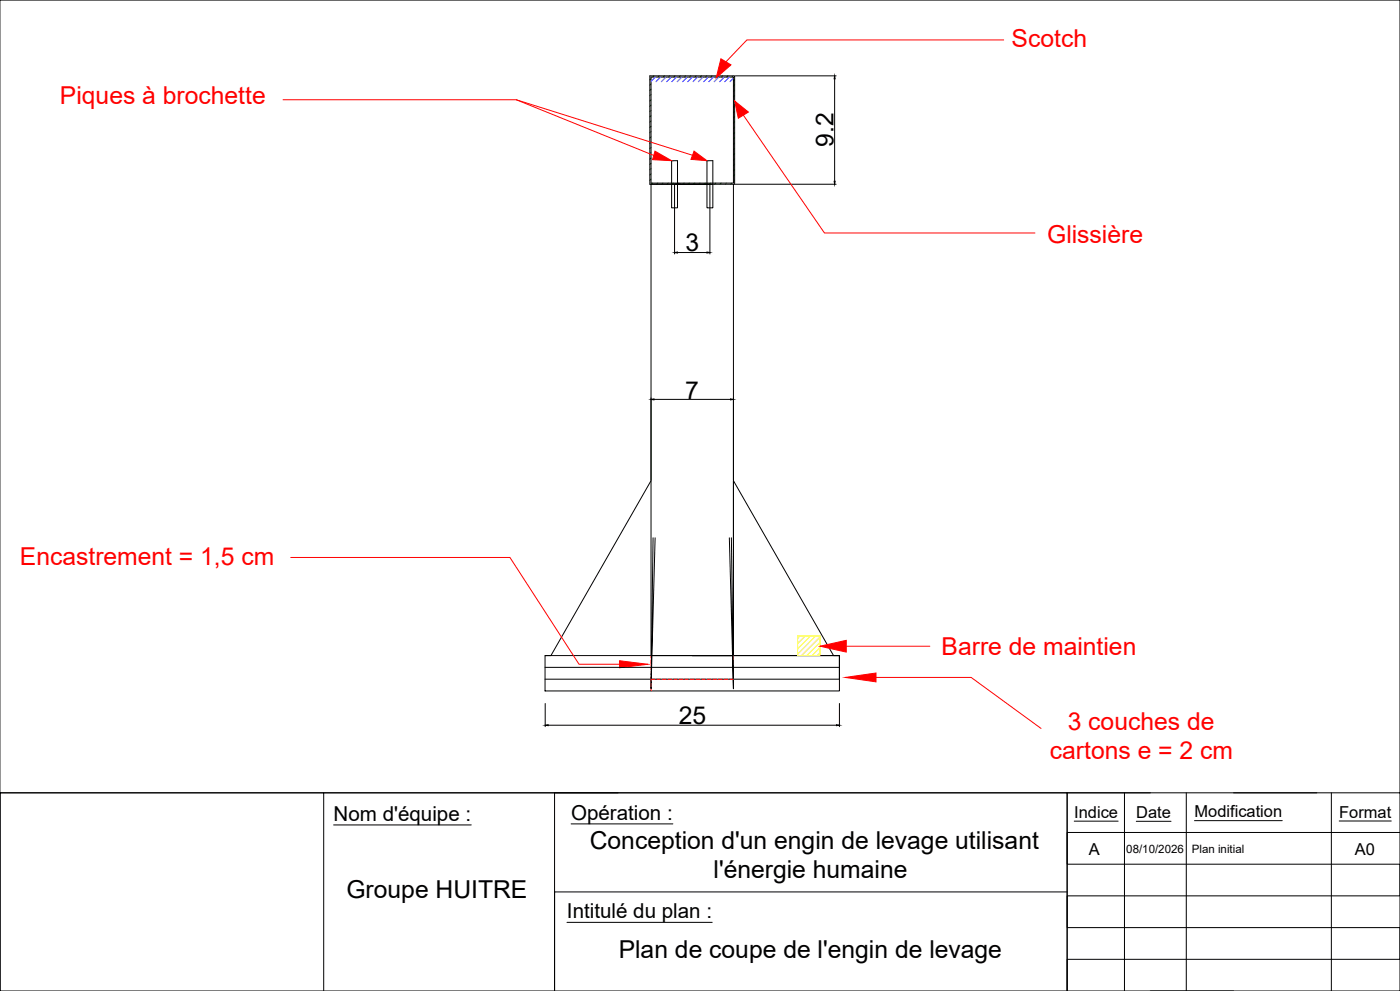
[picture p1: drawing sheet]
<svg xmlns="http://www.w3.org/2000/svg" width="1189mm" height="841mm" viewBox="0 0 1189 841" stroke-linecap="round" stroke-linejoin="round" font-family="sans-serif">
<!-- layer: 0 -->
<path d="M679 540l-2 2M684 540l-7 6M688 540l-11 11M693 540l-16 15M696 541l-15 15M696 545l-11 11M696 550l-6 6M696 554l-2 2" fill="none" stroke="#f1eb1f" stroke-width=".85"/>
<g fill="none" stroke="#000" stroke-width=".85">
<path d="M0 0h1189v841h-1189M553 65h70v90h-70zM624 64h86M709 67v87M570 136h5v40h-5zM600 136h5v40h-5zM553 156v400h160M553 156h70v400v-148l85 148h5M553 156h-1v-92h72v92h-1M553 156h50h-30h5M573 156h2M573 157v59"/>
<path d="M603 156h2M603 157v59M624 156h86M575 214h25M553 338v69M555 339h65M623 338v69M553 408l-85 148h-5M555 456l-2 129 3-129M621 456l2 129-4-129M463 556h250v30h-250zM713 556v20h-250"/>
<path d="M463 566h250M463 597v20M713 597v20M465 615h245M906 673v168M955 673v168M1007 673v168M1131 673v168M1189 673h-1189h275v168M485 699h86M912 697h38M965 697h29"/>
<path d="M1014 696h75M1137 697h44M283 700h117M1189 706h-283v27h283v27h-283v27h283v27h-283v27M906 757h-435v84v-168h435v168M481 783h124M977 841h71"/>
</g>
<g fill="none" stroke="#0f0" stroke-width=".85">
<path d="M553 67l-1 1M553 71l-1 1M553 76l-1 1M555 64l-1 1M560 64l-1 1M564 64l-1 1M569 64l-1 1M573 64l-1 1M578 64l-1 1M582 64l-1 1M587 64l-1 1M591 64l-1 1"/>
<path d="M596 64l-1 1M600 64l-1 1M605 64l-1 1M609 64l-1 1M614 64l-1 1M618 64l-1 1M623 64l-1 1M624 68l-1 1M624 72l-1 1M624 77l-1 1M553 80l-1 1M553 85l-1 1"/>
<path d="M553 89l-1 1M553 94l-1 1M553 98l-1 1M624 81l-1 1M624 86l-1 1M624 90l-1 1M624 95l-1 1M624 99l-1 1M553 103l-1 1M553 107l-1 1M553 112l-1 1M553 116l-1 1"/>
<path d="M624 103l-1 2M624 108l-1 1M624 113h-1M624 117l-1 1M553 121l-1 1M553 125l-1 1M553 130l-1 1M553 134l-1 1M553 139l-1 1M624 121l-1 1M624 126l-1 1M624 130l-1 1"/>
<path d="M624 135l-1 1M624 139l-1 1M553 143l-1 1M553 148l-1 1M553 152l-1 1M554 155l-1 1M558 155v1M563 155l-1 1M567 155l-1 1M572 155l-1 1M576 155l-1 1M581 155l-1 1"/>
<path d="M585 155l-1 1M590 155l-1 1M594 155l-1 1M599 155l-1 1M603 155l-1 1M608 155l-1 1M612 155l-1 1M617 155l-1 1M621 155l-1 1M624 144l-1 1M624 148l-1 1M624 153l-1 1"/>
</g>
<path d="M709 64v3h-1zM708 154h1v2zM573 214h2v1zM600 214h3l-3 1zM553 339h2zM620 339h3h-3zM463 615h2v1zM710 615h3l-3 1z" fill="#000" stroke="#000" stroke-width=".85"/>
<g fill="none" stroke="#f00" stroke-width=".85">
<path d="M852 34h-218l-18 18M240 85h198l117 47M438 85l150 47M631 98l69 100h179M247 473h186l59 91h34M553 556v2M623 556v2M719 548h71M553 560v3M553 565v3M553 570v3M553 574v4"/>
<path d="M553 580v3M553 576h3M558 576h3M562 576h4M567 576h3M572 576h3M577 576h3M582 576h3M586 576h3M591 576h3M596 576h3M601 576h3"/>
<path d="M605 576h3M610 576h3M615 576h3M623 560v3M623 565v3M623 570v3M623 574v2h-3M744 575h81l59 43M553 585v1"/>
</g>
<g fill="#f00" stroke="#f00" stroke-width=".85">
<path d="M718 575l26-4v8z"/>
<path d="M526 561l24 3-24 3z"/>
<path d="M556 128l14 8-16-1z"/>
<path d="M589 128l11 8-13-1z"/>
<path d="M624 86l12 9-9 5z"/>
<path d="M612 50l9 5-13 11z"/>
<path d="M696 548l23-5v10z"/>
</g>
<g fill="none" stroke="#00f" stroke-width=".85">
<path d="M557 65l-4 4M561 65l-4 4M566 65l-4 4M570 65l-4 4M575 65l-4 4M579 65l-4 4M584 65l-4 4M588 65l-4 4M593 65l-4 4M597 65l-4 4M601 65l-3 4M606 65l-4 4"/>
<path d="M610 65l-4 4M615 65l-4 4M619 65l-4 4M623 66l-3 3"/>
</g>
<path d="M677 540h19v16h-19z" fill="none" stroke="#ff0" stroke-width=".85"/>
<g font-size="21" fill="#f00">
<text x="859" y="40">Scotch</text>
<text x="51" y="89">Piques à brochette</text>
<text x="889" y="206">Glissière</text>
<text x="17" y="479">Encastrement = 1,5 cm</text>
<text x="800" y="556">Barre de maintien</text>
<text x="907" y="619">3 couches de</text>
<text x="892" y="644">cartons e = 2 cm</text>
</g>
<g font-size="21">
<text x="708" y="125" transform="rotate(-90 708 125)">9.2</text>
<text x="582" y="213">3</text>
<text x="582" y="338">7</text>
<text x="576" y="615">25</text>
<text x="501" y="720">Conception d'un engin de levage utilisant</text>
<text x="606" y="745">l'énergie humaine</text>
<text x="294" y="762">Groupe HUITRE</text>
<text x="525" y="813">Plan de coupe de l'engin de levage</text>
</g>
<g font-size="17.5">
<text x="485" y="696">Opération :</text>
<text x="283" y="696">Nom d'équipe :</text>
<text x="481" y="779">Intitulé du plan :</text>
</g>
<g font-size="14">
<text x="912" y="694">Indice</text>
<text x="965" y="694">Date</text>
<text x="1014" y="693">Modification</text>
<text x="1137" y="694">Format</text>
<text x="925" y="726">A</text>
<text x="1151" y="725">A0</text>
</g>
<g font-size="9.8">
<text x="956" y="724">08/10/2026</text>
<text x="1012" y="724">Plan initial</text>
</g>
</svg>
